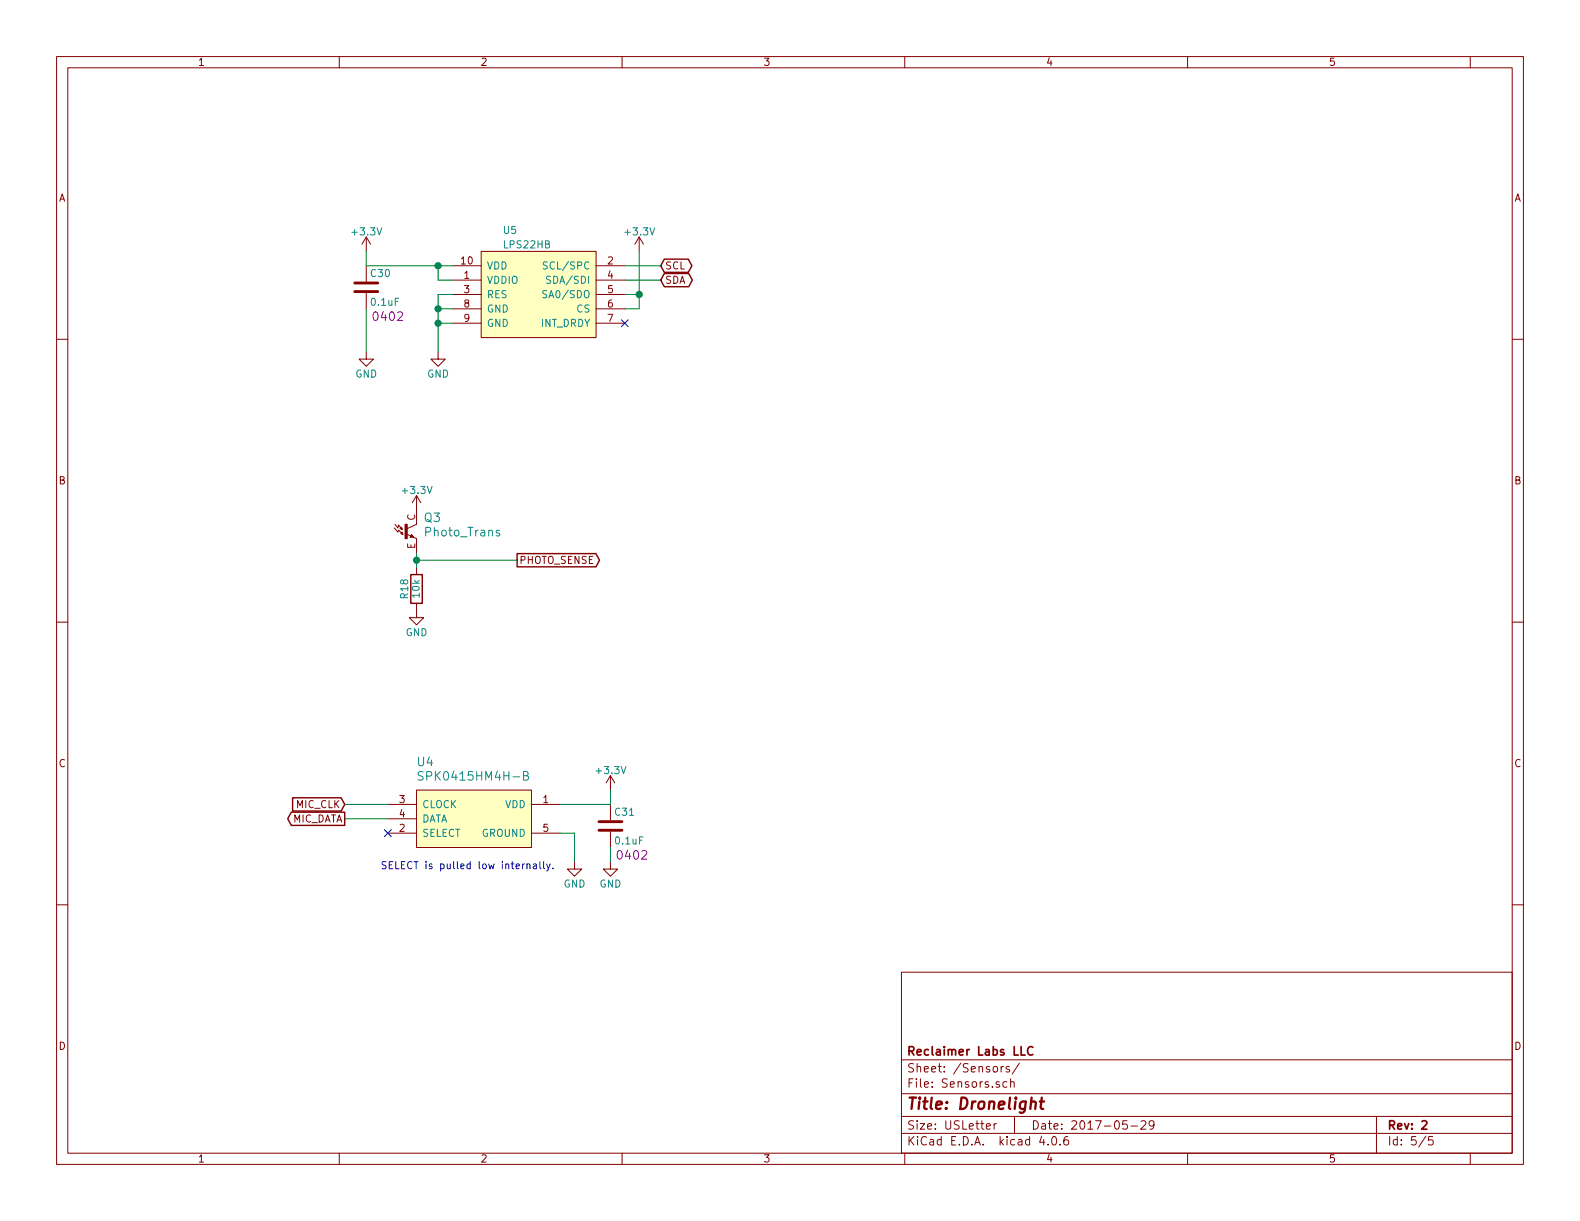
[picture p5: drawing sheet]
EESchema Schematic File Version 2
LIBS:dronelight-rescue
LIBS:Jason_Custom_Home
LIBS:power
LIBS:device
LIBS:transistors
LIBS:conn
LIBS:linear
LIBS:regul
LIBS:74xx
LIBS:cmos4000
LIBS:adc-dac
LIBS:memory
LIBS:xilinx
LIBS:microcontrollers
LIBS:dsp
LIBS:microchip
LIBS:analog_switches
LIBS:motorola
LIBS:texas
LIBS:intel
LIBS:audio
LIBS:interface
LIBS:digital-audio
LIBS:philips
LIBS:display
LIBS:cypress
LIBS:siliconi
LIBS:opto
LIBS:atmel
LIBS:contrib
LIBS:valves
LIBS:dronelight-cache
EELAYER 25 0
EELAYER END
$Descr USLetter 11000 8500
encoding utf-8
Sheet 5 5
Title "Dronelight"
Date "2017-05-29"
Rev "2"
Comp "Reclaimer Labs LLC"
Comment1 ""
Comment2 ""
Comment3 ""
Comment4 ""
$EndDescr
$Comp
L Photo_Trans Q3
U 1 1
P 2900 3700
F 0 "Q3" H 2950 3800 60  0000 L CNN
F 1 "Photo_Trans" H 2950 3700 60  0000 L CNN
F 2 "Reclaimer_Labs:Photo_Trans_ALS-PT19-315C" H 2900 3700 60  0001 C CNN
F 3 "" H 2900 3700 60  0000 C CNN
F 4 "Everlight" H 2900 3700 60  0001 C CNN "Manufacturer"
F 5 "ALS-PT19-315C/L177/TR8" H 2900 3700 60  0001 C CNN "Manufacturer Part Number"
	1    2900 3700
	1    0    0    -1  
$EndComp
$Comp
L +3.3V #PWR063
U 1 1
P 2900 3550
F 0 "#PWR063" H 2900 3400 50  0001 C CNN
F 1 "+3.3V" H 2900 3690 50  0000 C CNN
F 2 "" H 2900 3550 50  0000 C CNN
F 3 "" H 2900 3550 50  0000 C CNN
	1    2900 3550
	1    0    0    -1  
$EndComp
$Comp
L GND #PWR064
U 1 1
P 2900 4250
F 0 "#PWR064" H 2900 4000 50  0001 C CNN
F 1 "GND" H 2900 4100 50  0000 C CNN
F 2 "" H 2900 4250 50  0001 C CNN
F 3 "" H 2900 4250 50  0001 C CNN
	1    2900 4250
	1    0    0    -1  
$EndComp
$Comp
L R R18
U 1 1
P 2900 4100
F 0 "R18" V 2980 4100 50  0000 C CNN
F 1 "10k" V 2900 4100 50  0000 C CNN
F 2 "Resistors_SMD:R_0603" V 2830 4100 50  0001 C CNN
F 3 "" H 2900 4100 50  0000 C CNN
F 4 "MacroFab" V 2900 4100 60  0001 C CNN "Manufacturer"
F 5 "MF-RES-0603-10K" V 2900 4100 60  0001 C CNN "Manufacturer Part Number"
	1    2900 4100
	-1   0    0    1   
$EndComp
Wire Wire Line
	2900 3850 2900 3950
Text GLabel 3600 3900 2    50   Output ~ 0
PHOTO_SENSE
Wire Wire Line
	3600 3900 2900 3900
Connection ~ 2900 3900
$Comp
L LPS22HB U5
U 1 1
P 3750 2050
F 0 "U5" H 3500 2500 50  0000 L CNN
F 1 "LPS22HB" H 3500 2400 50  0000 L CNN
F 2 "Reclaimer_Labs:LGA10R50P2X3_200X200X80" H 4250 1750 50  0001 C CNN
F 3 "" H 4250 1750 50  0001 C CNN
F 4 "ST" H 3750 2050 60  0001 C CNN "Manufacturer"
F 5 "LPS22HBTR" H 3750 2050 60  0001 C CNN "Manufacturer Part Number"
	1    3750 2050
	1    0    0    -1  
$EndComp
$Comp
L GND #PWR065
U 1 1
P 3050 2450
F 0 "#PWR065" H 3050 2200 50  0001 C CNN
F 1 "GND" H 3050 2300 50  0000 C CNN
F 2 "" H 3050 2450 50  0001 C CNN
F 3 "" H 3050 2450 50  0001 C CNN
	1    3050 2450
	1    0    0    -1  
$EndComp
Wire Wire Line
	3050 2450 3050 2050
Wire Wire Line
	3050 2050 3150 2050
Wire Wire Line
	3150 2150 3050 2150
Connection ~ 3050 2150
Wire Wire Line
	3150 2250 3050 2250
Connection ~ 3050 2250
$Comp
L GND #PWR066
U 1 1
P 2550 2450
F 0 "#PWR066" H 2550 2200 50  0001 C CNN
F 1 "GND" H 2550 2300 50  0000 C CNN
F 2 "" H 2550 2450 50  0001 C CNN
F 3 "" H 2550 2450 50  0001 C CNN
	1    2550 2450
	1    0    0    -1  
$EndComp
$Comp
L C C30
U 1 1
P 2550 2000
F 0 "C30" H 2575 2100 50  0000 L CNN
F 1 "0.1uF" H 2575 1900 50  0000 L CNN
F 2 "Capacitors_SMD:C_0402" H 2588 1850 50  0001 C CNN
F 3 "" H 2550 2000 50  0001 C CNN
F 4 "MacroFab" H 2550 2000 60  0001 C CNN "Manufacturer"
F 5 "MF-CAP-0402-0.1uF" H 2550 2000 60  0001 C CNN "Manufacturer Part Number"
F 6 "0402" H 2700 1800 60  0000 C CNN "DisplayFootprint"
	1    2550 2000
	1    0    0    -1  
$EndComp
$Comp
L +3.3V #PWR067
U 1 1
P 2550 1750
F 0 "#PWR067" H 2550 1600 50  0001 C CNN
F 1 "+3.3V" H 2550 1890 50  0000 C CNN
F 2 "" H 2550 1750 50  0000 C CNN
F 3 "" H 2550 1750 50  0000 C CNN
	1    2550 1750
	1    0    0    -1  
$EndComp
Wire Wire Line
	2550 1750 2550 1850
Wire Wire Line
	2550 1850 3150 1850
Wire Wire Line
	3150 1950 3050 1950
Wire Wire Line
	3050 1950 3050 1850
Connection ~ 3050 1850
Wire Wire Line
	2550 2450 2550 2150
Text GLabel 4600 1850 2    50   BiDi ~ 0
SCL
Text GLabel 4600 1950 2    50   BiDi ~ 0
SDA
$Comp
L +3.3V #PWR068
U 1 1
P 4450 1750
F 0 "#PWR068" H 4450 1600 50  0001 C CNN
F 1 "+3.3V" H 4450 1890 50  0000 C CNN
F 2 "" H 4450 1750 50  0000 C CNN
F 3 "" H 4450 1750 50  0000 C CNN
	1    4450 1750
	1    0    0    -1  
$EndComp
Wire Wire Line
	4450 1750 4450 2150
Wire Wire Line
	4450 2050 4350 2050
Wire Wire Line
	4450 2150 4350 2150
Connection ~ 4450 2050
Wire Wire Line
	4600 1950 4350 1950
Wire Wire Line
	4350 1850 4600 1850
$Comp
L SPK0415HM4H-B U4
U 1 1
P 3300 5600
F 0 "U4" H 2900 5900 60  0000 L CNN
F 1 "SPK0415HM4H-B" H 2900 5800 60  0000 L CNN
F 2 "Reclaimer_Labs:SPK0415HM4H-8" H 3300 5600 60  0001 C CNN
F 3 "" H 3300 5600 60  0001 C CNN
F 4 "Knowles" H 3300 5600 60  0001 C CNN "Manufacturer"
F 5 "SPK0415HM4H-B-7" H 3300 5600 60  0001 C CNN "Manufacturer Part Number"
	1    3300 5600
	1    0    0    -1  
$EndComp
$Comp
L C C31
U 1 1
P 4250 5750
F 0 "C31" H 4275 5850 50  0000 L CNN
F 1 "0.1uF" H 4275 5650 50  0000 L CNN
F 2 "Capacitors_SMD:C_0402" H 4288 5600 50  0001 C CNN
F 3 "" H 4250 5750 50  0001 C CNN
F 4 "MacroFab" H 4250 5750 60  0001 C CNN "Manufacturer"
F 5 "MF-CAP-0402-0.1uF" H 4250 5750 60  0001 C CNN "Manufacturer Part Number"
F 6 "0402" H 4400 5550 60  0000 C CNN "DisplayFootprint"
	1    4250 5750
	1    0    0    -1  
$EndComp
$Comp
L GND #PWR069
U 1 1
P 4250 6000
F 0 "#PWR069" H 4250 5750 50  0001 C CNN
F 1 "GND" H 4250 5850 50  0000 C CNN
F 2 "" H 4250 6000 50  0001 C CNN
F 3 "" H 4250 6000 50  0001 C CNN
	1    4250 6000
	1    0    0    -1  
$EndComp
$Comp
L GND #PWR070
U 1 1
P 4000 6000
F 0 "#PWR070" H 4000 5750 50  0001 C CNN
F 1 "GND" H 4000 5850 50  0000 C CNN
F 2 "" H 4000 6000 50  0001 C CNN
F 3 "" H 4000 6000 50  0001 C CNN
	1    4000 6000
	1    0    0    -1  
$EndComp
Wire Wire Line
	4000 6000 4000 5800
Wire Wire Line
	4000 5800 3900 5800
Wire Wire Line
	4250 5900 4250 6000
Wire Wire Line
	3900 5600 4250 5600
Wire Wire Line
	4250 5600 4250 5500
$Comp
L +3.3V #PWR071
U 1 1
P 4250 5500
F 0 "#PWR071" H 4250 5350 50  0001 C CNN
F 1 "+3.3V" H 4250 5640 50  0000 C CNN
F 2 "" H 4250 5500 50  0000 C CNN
F 3 "" H 4250 5500 50  0000 C CNN
	1    4250 5500
	1    0    0    -1  
$EndComp
NoConn ~ 2700 5800
Text Notes 2650 6050 0    50   ~ 0
SELECT is pulled low internally. 
Text GLabel 2400 5600 0    50   Input ~ 0
MIC_CLK
Text GLabel 2400 5700 0    50   Output ~ 0
MIC_DATA
Wire Wire Line
	2400 5600 2700 5600
Wire Wire Line
	2700 5700 2400 5700
NoConn ~ 4350 2250
$EndSCHEMATC
